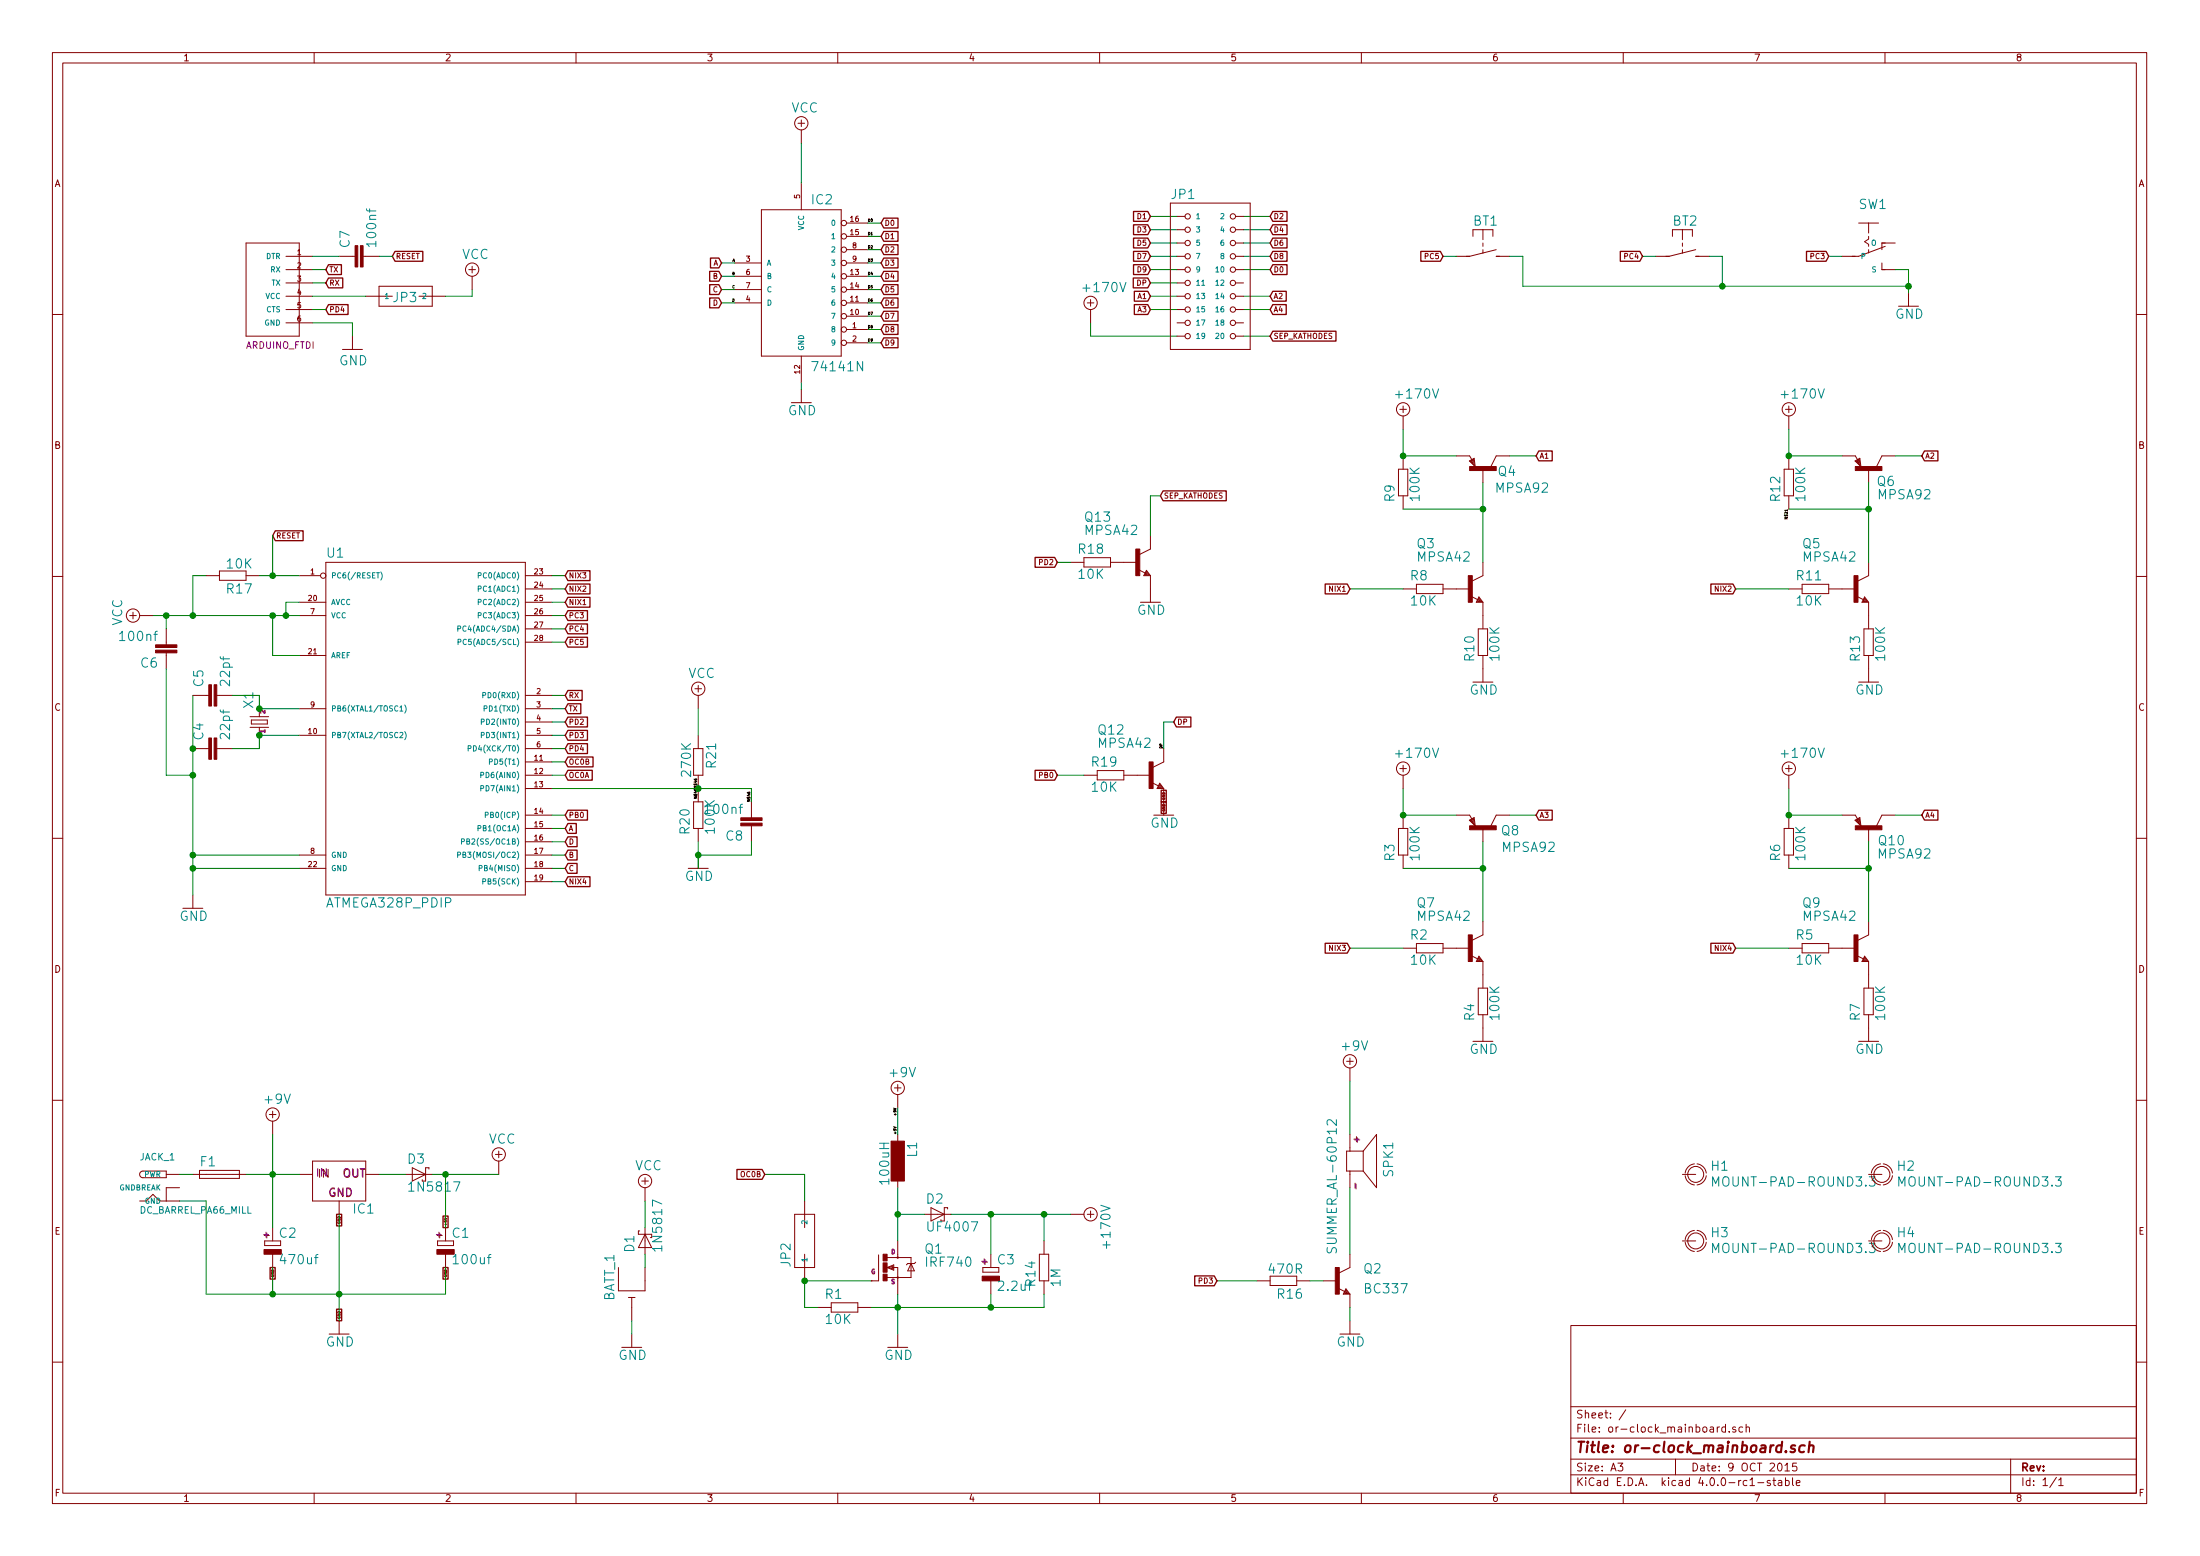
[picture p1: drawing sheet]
EESchema Schematic File Version 2
LIBS:or-clock_mainboard
LIBS:or-clock_mainboard-cache
EELAYER 25 0
EELAYER END
$Descr A3 16535 11693
encoding utf-8
Sheet 1 1
Title "or-clock_mainboard.sch"
Date "9 OCT 2015"
Rev ""
Comp ""
Comment1 ""
Comment2 ""
Comment3 ""
Comment4 ""
$EndDescr
$Comp
L CR1220THM BATT_1
U 1 1
P 4750 9725
F 0 "BATT_1" H 4700 9850 70  0000 L BNN
F 1 "~" H 4740 9615 70  0001 L TNN
F 2 "nixkit:CR1220-THM" H 4740 9515 70  0001 L TNN
F 3 "" H 4750 9725 60  0001 C CNN
	1    4750 9725
	0    -1   -1   0   
$EndComp
$Comp
L SWITCH_3305D BT1
U 1 1
P 11150 1925
F 0 "BT1" V 10925 1850 70  0000 L BNN
F 1 "~" H 11140 1815 70  0001 L TNN
F 2 "nixkit:BUT3305D" H 11140 1715 70  0001 L TNN
F 3 "" H 11150 1925 60  0001 C CNN
	1    11150 1925
	0    1    1    0   
$EndComp
$Comp
L SWITCH_3305D BT2
U 1 1
P 12650 1925
F 0 "BT2" V 12425 1850 70  0000 L BNN
F 1 "~" H 12640 1815 70  0001 L TNN
F 2 "nixkit:BUT3305D" H 12640 1715 70  0001 L TNN
F 3 "" H 12650 1925 60  0001 C CNN
	1    12650 1925
	0    1    1    0   
$EndComp
$Comp
L CPOL-EUE5-6 C1
U 1 1
P 3350 9325
F 0 "C1" H 3395 9343 70  0000 L BNN
F 1 "100uf" H 3394 9144 70  0000 L BNN
F 2 "nixkit:E5-6" H 3340 9115 70  0001 L TNN
F 3 "" H 3350 9325 60  0001 C CNN
F 4 "+" V 3327 9341 50  0000 L BNN "Field4"
	1    3350 9325
	1    0    0    -1  
$EndComp
$Comp
L CPOL-EUE5-10.5 C2
U 1 1
P 2050 9325
F 0 "C2" H 2095 9343 70  0000 L BNN
F 1 "470uf" H 2094 9144 70  0000 L BNN
F 2 "nixkit:E5-10_5" H 2040 9115 70  0001 L TNN
F 3 "" H 2050 9325 60  0001 C CNN
F 4 "+" V 2027 9341 50  0000 L BNN "Field4"
	1    2050 9325
	1    0    0    -1  
$EndComp
$Comp
L CPOL-EUE5-8.5 C3
U 1 1
P 7450 9525
F 0 "C3" H 7495 9543 70  0000 L BNN
F 1 "2.2uf" H 7494 9344 70  0000 L BNN
F 2 "nixkit:E5-8_5" H 7440 9315 70  0001 L TNN
F 3 "" H 7450 9525 60  0001 C CNN
F 4 "+" V 7427 9541 50  0000 L BNN "Field4"
	1    7450 9525
	1    0    0    -1  
$EndComp
$Comp
L C-EU025-025X050 C4
U 1 1
P 1550 5625
F 0 "C4" H 1610 5640 70  0000 L BNN
F 1 "22pf" H 1610 5440 70  0000 L BNN
F 2 "nixkit:C025-025X050" H 1540 5415 70  0001 L TNN
F 3 "" H 1550 5625 60  0001 C CNN
	1    1550 5625
	0    -1   -1   0   
$EndComp
$Comp
L C-EU025-025X050 C5
U 1 1
P 1550 5225
F 0 "C5" H 1610 5240 70  0000 L BNN
F 1 "22pf" H 1610 5040 70  0000 L BNN
F 2 "nixkit:C025-025X050" H 1540 5015 70  0001 L TNN
F 3 "" H 1550 5225 60  0001 C CNN
	1    1550 5225
	0    -1   -1   0   
$EndComp
$Comp
L C-EU025-025X050 C6
U 1 1
P 1250 4925
F 0 "C6" H 1310 4940 70  0000 L BNN
F 1 "100nf" H 1310 4740 70  0000 L BNN
F 2 "nixkit:C025-025X050" H 1240 4715 70  0001 L TNN
F 3 "" H 1250 4925 60  0001 C CNN
	1    1250 4925
	-1   0    0    1   
$EndComp
$Comp
L C-EU025-025X050 C7
U 1 1
P 2650 1925
F 0 "C7" H 2710 1940 70  0000 L BNN
F 1 "100nf" H 2710 1740 70  0000 L BNN
F 2 "nixkit:C025-025X050" H 2640 1715 70  0001 L TNN
F 3 "" H 2650 1925 60  0001 C CNN
	1    2650 1925
	0    -1   -1   0   
$EndComp
$Comp
L C-EU025-025X050 C8
U 1 1
P 5650 6225
F 0 "C8" H 5710 6240 70  0000 L BNN
F 1 "100nf" H 5710 6040 70  0000 L BNN
F 2 "nixkit:C025-025X050" H 5640 6015 70  0001 L TNN
F 3 "" H 5650 6225 60  0001 C CNN
	1    5650 6225
	-1   0    0    1   
$EndComp
$Comp
L 1N5817-B D1
U 1 1
P 4850 9325
F 0 "D1" H 4760 9400 70  0000 L BNN
F 1 "1N5817" H 4760 9190 70  0000 L BNN
F 2 "nixkit:DO41-7.6" H 4840 9115 70  0001 L TNN
F 3 "" H 4850 9325 60  0001 C CNN
	1    4850 9325
	0    -1   -1   0   
$EndComp
$Comp
L 1N5817-B D2
U 1 1
P 7050 9125
F 0 "D2" H 6960 9200 70  0000 L BNN
F 1 "UF4007" H 6960 8990 70  0000 L BNN
F 2 "nixkit:DO41-7.6" H 7040 8915 70  0001 L TNN
F 3 "" H 7050 9125 60  0001 C CNN
	1    7050 9125
	1    0    0    -1  
$EndComp
$Comp
L 1N5817-B D3
U 1 1
P 3150 8825
F 0 "D3" H 3060 8900 70  0000 L BNN
F 1 "1N5817" H 3060 8690 70  0000 L BNN
F 2 "nixkit:DO41-7.6" H 3140 8615 70  0001 L TNN
F 3 "" H 3150 8825 60  0001 C CNN
	1    3150 8825
	1    0    0    -1  
$EndComp
$Comp
L LITTLEFUSE F1
U 1 1
P 1650 8825
F 0 "F1" H 1500 8880 70  0000 L BNN
F 1 "~" H 1640 8715 70  0001 L TNN
F 2 "nixkit:LITTLEFUSE" H 1640 8615 70  0001 L TNN
F 3 "" H 1650 8825 60  0001 C CNN
	1    1650 8825
	1    0    0    -1  
$EndComp
$Comp
L GND #GND01
U 1 1
P 2550 10025
F 0 "#GND01" H 2450 9925 70  0001 L BNN
F 1 "GND" H 2450 9925 70  0000 L BNN
F 2 "" H 2550 10025 60  0001 C CNN
F 3 "" H 2550 10025 60  0001 C CNN
	1    2550 10025
	1    0    0    -1  
$EndComp
$Comp
L GND #GND02
U 1 1
P 4750 10125
F 0 "#GND02" H 4650 10025 70  0001 L BNN
F 1 "GND" H 4650 10025 70  0000 L BNN
F 2 "" H 4750 10125 60  0001 C CNN
F 3 "" H 4750 10125 60  0001 C CNN
	1    4750 10125
	1    0    0    -1  
$EndComp
$Comp
L GND #GND03
U 1 1
P 6750 10125
F 0 "#GND03" H 6650 10025 70  0001 L BNN
F 1 "GND" H 6650 10025 70  0000 L BNN
F 2 "" H 6750 10125 60  0001 C CNN
F 3 "" H 6750 10125 60  0001 C CNN
	1    6750 10125
	1    0    0    -1  
$EndComp
$Comp
L GND #GND04
U 1 1
P 11150 7825
F 0 "#GND04" H 11050 7725 70  0001 L BNN
F 1 "GND" H 11050 7725 70  0000 L BNN
F 2 "" H 11150 7825 60  0001 C CNN
F 3 "" H 11150 7825 60  0001 C CNN
	1    11150 7825
	1    0    0    -1  
$EndComp
$Comp
L GND #GND05
U 1 1
P 14050 7825
F 0 "#GND05" H 13950 7725 70  0001 L BNN
F 1 "GND" H 13950 7725 70  0000 L BNN
F 2 "" H 14050 7825 60  0001 C CNN
F 3 "" H 14050 7825 60  0001 C CNN
	1    14050 7825
	1    0    0    -1  
$EndComp
$Comp
L GND #GND06
U 1 1
P 11150 5125
F 0 "#GND06" H 11050 5025 70  0001 L BNN
F 1 "GND" H 11050 5025 70  0000 L BNN
F 2 "" H 11150 5125 60  0001 C CNN
F 3 "" H 11150 5125 60  0001 C CNN
	1    11150 5125
	1    0    0    -1  
$EndComp
$Comp
L GND #GND07
U 1 1
P 14050 5125
F 0 "#GND07" H 13950 5025 70  0001 L BNN
F 1 "GND" H 13950 5025 70  0000 L BNN
F 2 "" H 14050 5125 60  0001 C CNN
F 3 "" H 14050 5125 60  0001 C CNN
	1    14050 5125
	1    0    0    -1  
$EndComp
$Comp
L GND #GND08
U 1 1
P 10150 10025
F 0 "#GND08" H 10050 9925 70  0001 L BNN
F 1 "GND" H 10050 9925 70  0000 L BNN
F 2 "" H 10150 10025 60  0001 C CNN
F 3 "" H 10150 10025 60  0001 C CNN
	1    10150 10025
	1    0    0    -1  
$EndComp
$Comp
L GND #GND09
U 1 1
P 1450 6825
F 0 "#GND09" H 1350 6725 70  0001 L BNN
F 1 "GND" H 1350 6725 70  0000 L BNN
F 2 "" H 1450 6825 60  0001 C CNN
F 3 "" H 1450 6825 60  0001 C CNN
	1    1450 6825
	1    0    0    -1  
$EndComp
$Comp
L GND #GND010
U 1 1
P 2650 2625
F 0 "#GND010" H 2550 2525 70  0001 L BNN
F 1 "GND" H 2550 2500 70  0000 L BNN
F 2 "" H 2650 2625 60  0001 C CNN
F 3 "" H 2650 2625 60  0001 C CNN
	1    2650 2625
	1    0    0    -1  
$EndComp
$Comp
L GND #GND011
U 1 1
P 8650 4525
F 0 "#GND011" H 8550 4425 70  0001 L BNN
F 1 "GND" H 8550 4425 70  0000 L BNN
F 2 "" H 8650 4525 60  0001 C CNN
F 3 "" H 8650 4525 60  0001 C CNN
	1    8650 4525
	1    0    0    -1  
$EndComp
$Comp
L GND #GND012
U 1 1
P 8750 6125
F 0 "#GND012" H 8650 6025 70  0001 L BNN
F 1 "GND" H 8650 6025 70  0000 L BNN
F 2 "" H 8750 6125 60  0001 C CNN
F 3 "" H 8750 6125 60  0001 C CNN
	1    8750 6125
	1    0    0    -1  
$EndComp
$Comp
L GND #GND013
U 1 1
P 6025 3025
F 0 "#GND013" H 5925 2925 70  0001 L BNN
F 1 "GND" H 5925 2925 70  0000 L BNN
F 2 "" H 6025 3025 60  0001 C CNN
F 3 "" H 6025 3025 60  0001 C CNN
	1    6025 3025
	1    0    0    -1  
$EndComp
$Comp
L GND #GND014
U 1 1
P 14350 2300
F 0 "#GND014" H 14250 2200 70  0001 L BNN
F 1 "GND" H 14250 2200 70  0000 L BNN
F 2 "" H 14350 2300 60  0001 C CNN
F 3 "" H 14350 2300 60  0001 C CNN
	1    14350 2300
	1    0    0    -1  
$EndComp
$Comp
L GND #GND015
U 1 1
P 5250 6525
F 0 "#GND015" H 5150 6425 70  0001 L BNN
F 1 "GND" H 5150 6425 70  0000 L BNN
F 2 "" H 5250 6525 60  0001 C CNN
F 3 "" H 5250 6525 60  0001 C CNN
	1    5250 6525
	1    0    0    -1  
$EndComp
$Comp
L MOUNT-PAD-ROUND3.3 H1
U 1 1
P 12750 8825
F 0 "H1" H 12860 8847 70  0000 L BNN
F 1 "MOUNT-PAD-ROUND3.3" H 12860 8728 70  0000 L BNN
F 2 "nixkit:3_3-PAD" H 12740 8615 70  0001 L TNN
F 3 "" H 12750 8825 60  0001 C CNN
	1    12750 8825
	1    0    0    -1  
$EndComp
$Comp
L MOUNT-PAD-ROUND3.3 H2
U 1 1
P 14150 8825
F 0 "H2" H 14260 8847 70  0000 L BNN
F 1 "MOUNT-PAD-ROUND3.3" H 14260 8728 70  0000 L BNN
F 2 "nixkit:3_3-PAD" H 14140 8615 70  0001 L TNN
F 3 "" H 14150 8825 60  0001 C CNN
	1    14150 8825
	1    0    0    -1  
$EndComp
$Comp
L MOUNT-PAD-ROUND3.3 H3
U 1 1
P 12750 9325
F 0 "H3" H 12860 9347 70  0000 L BNN
F 1 "MOUNT-PAD-ROUND3.3" H 12860 9228 70  0000 L BNN
F 2 "nixkit:3_3-PAD" H 12740 9115 70  0001 L TNN
F 3 "" H 12750 9325 60  0001 C CNN
	1    12750 9325
	1    0    0    -1  
$EndComp
$Comp
L MOUNT-PAD-ROUND3.3 H4
U 1 1
P 14150 9325
F 0 "H4" H 14260 9347 70  0000 L BNN
F 1 "MOUNT-PAD-ROUND3.3" H 14260 9228 70  0000 L BNN
F 2 "nixkit:3_3-PAD" H 14140 9115 70  0001 L TNN
F 3 "" H 14150 9325 60  0001 C CNN
	1    14150 9325
	1    0    0    -1  
$EndComp
$Comp
L +5V #HV_SUPPLY016
U 1 1
P 5250 5225
F 0 "#HV_SUPPLY016" H 5176 5350 70  0001 L BNN
F 1 "VCC" H 5176 5350 70  0000 L BNN
F 2 "" H 5250 5225 60  0001 C CNN
F 3 "" H 5250 5225 60  0001 C CNN
	1    5250 5225
	1    0    0    -1  
$EndComp
$Comp
L 78XXS IC1
U 1 1
P 2550 8825
F 0 "IC1" H 2649 8525 70  0000 L BNN
F 1 "~" H 2540 8715 70  0001 L TNN
F 2 "nixkit:78XXS" H 2540 8615 70  0001 L TNN
F 3 "" H 2550 8825 60  0001 C CNN
F 4 "GND" H 2470 8655 60  0000 L BNN "Field4"
F 5 "IN" H 2375 8801 60  0000 L BNN "Field5"
F 6 "OUT" H 2575 8800 60  0000 L BNN "Field6"
	1    2550 8825
	1    0    0    -1  
$EndComp
$Comp
L 74141N IC2
U 1 1
P 6025 2075
F 0 "IC2" H 6095 2610 70  0000 L BNN
F 1 "74141N" H 6094 1355 70  0000 L BNN
F 2 "nixkit:DIL16" H 6015 1865 70  0001 L TNN
F 3 "" H 6025 2075 60  0001 C CNN
	1    6025 2075
	1    0    0    -1  
$EndComp
$Comp
L JP1Q JP2
U 1 1
P 6050 9325
F 0 "JP2" V 5950 9125 70  0000 L BNN
F 1 "~" H 6040 9215 70  0001 L TNN
F 2 "nixkit:JP1" H 6040 9115 70  0001 L TNN
F 3 "" H 6050 9325 60  0001 C CNN
	1    6050 9325
	1    0    0    -1  
$EndComp
$Comp
L JP1Q JP3
U 1 1
P 3050 2225
F 0 "JP3" V 3100 2125 70  0000 L BNN
F 1 "~" H 3040 2115 70  0001 L TNN
F 2 "nixkit:JP1" H 3040 2015 70  0001 L TNN
F 3 "" H 3050 2225 60  0001 C CNN
	1    3050 2225
	0    1    1    0   
$EndComp
$Comp
L BS11 L1
U 1 1
P 6750 8725
F 0 "L1" H 6600 8794 70  0000 L BNN
F 1 "100uH" H 6601 8585 70  0000 L BNN
F 2 "nixkit:BS11" H 6740 8515 70  0001 L TNN
F 3 "" H 6750 8725 60  0001 C CNN
	1    6750 8725
	0    1    1    0   
$EndComp
$Comp
L DC_BARREL_PA66_MILL JACK_1
U 1 1
P 1150 8925
F 0 "JACK_1" H 1051 9125 50  0000 L BNN
F 1 "DC_BARREL_PA66_MILL" H 1050 8725 50  0000 L BNN
F 2 "nixkit:PA66_DC_JACK_MILL" H 1140 8715 70  0001 L TNN
F 3 "" H 1150 8925 60  0001 C CNN
	1    1150 8925
	1    0    0    -1  
$EndComp
$Comp
L IRF740 Q1
U 1 1
P 6650 9525
F 0 "Q1" H 6950 9624 70  0000 L BNN
F 1 "IRF740" H 6950 9525 70  0000 L BNN
F 2 "nixkit:TO220BV" H 6640 9315 70  0001 L TNN
F 3 "" H 6650 9525 60  0001 C CNN
F 4 "D" H 6700 9625 32  0000 L BNN "Field5"
F 5 "S" H 6699 9400 32  0000 L BNN "Field6"
F 6 "G" H 6550 9476 32  0000 L BNN "Field7"
	1    6650 9525
	1    0    0    -1  
$EndComp
$Comp
L BC547TO92_STRAIT Q2
U 1 1
P 10050 9625
F 0 "Q2" H 10250 9675 70  0000 L BNN
F 1 "BC337" H 10250 9525 70  0000 L BNN
F 2 "nixkit:TO92-" H 10040 9415 70  0001 L TNN
F 3 "" H 10050 9625 60  0001 C CNN
	1    10050 9625
	1    0    0    -1  
$EndComp
$Comp
L MPSA42 Q3
U 1 1
P 11050 4425
F 0 "Q3" H 10650 4725 70  0000 L BNN
F 1 "MPSA42" H 10650 4625 70  0000 L BNN
F 2 "nixkit:TO92-" H 11040 4215 70  0001 L TNN
F 3 "" H 11050 4425 60  0001 C CNN
	1    11050 4425
	1    0    0    -1  
$EndComp
$Comp
L MPSA92 Q4
U 1 1
P 11150 3525
F 0 "Q4" V 11175 3275 70  0000 L BNN
F 1 "MPSA92" V 11050 3025 70  0000 L BNN
F 2 "nixkit:TO92-" H 11140 3315 70  0001 L TNN
F 3 "" H 11150 3525 60  0001 C CNN
	1    11150 3525
	0    -1   -1   0   
$EndComp
$Comp
L MPSA42 Q5
U 1 1
P 13950 4425
F 0 "Q5" H 13550 4725 70  0000 L BNN
F 1 "MPSA42" H 13550 4625 70  0000 L BNN
F 2 "nixkit:TO92-" H 13940 4215 70  0001 L TNN
F 3 "" H 13950 4425 60  0001 C CNN
	1    13950 4425
	1    0    0    -1  
$EndComp
$Comp
L MPSA92 Q6
U 1 1
P 14050 3525
F 0 "Q6" V 14000 3325 70  0000 L BNN
F 1 "MPSA92" V 13900 3050 70  0000 L BNN
F 2 "nixkit:TO92-" H 14040 3315 70  0001 L TNN
F 3 "" H 14050 3525 60  0001 C CNN
	1    14050 3525
	0    -1   -1   0   
$EndComp
$Comp
L MPSA92 Q8
U 1 1
P 11150 6225
F 0 "Q8" V 11175 5950 70  0000 L BNN
F 1 "MPSA92" V 11050 5675 70  0000 L BNN
F 2 "nixkit:TO92-" H 11140 6015 70  0001 L TNN
F 3 "" H 11150 6225 60  0001 C CNN
	1    11150 6225
	0    -1   -1   0   
$EndComp
$Comp
L MPSA42 Q9
U 1 1
P 13950 7125
F 0 "Q9" H 13550 7425 70  0000 L BNN
F 1 "MPSA42" H 13550 7325 70  0000 L BNN
F 2 "nixkit:TO92-" H 13940 6915 70  0001 L TNN
F 3 "" H 13950 7125 60  0001 C CNN
	1    13950 7125
	1    0    0    -1  
$EndComp
$Comp
L MPSA92 Q10
U 1 1
P 14050 6225
F 0 "Q10" V 14000 5950 70  0000 L BNN
F 1 "MPSA92" V 13900 5750 70  0000 L BNN
F 2 "nixkit:TO92-" H 14040 6015 70  0001 L TNN
F 3 "" H 14050 6225 60  0001 C CNN
	1    14050 6225
	0    -1   -1   0   
$EndComp
$Comp
L MPSA42 Q12
U 1 1
P 8650 5825
F 0 "Q12" H 8250 6125 70  0000 L BNN
F 1 "MPSA42" H 8250 6025 70  0000 L BNN
F 2 "nixkit:TO92-" H 8640 5615 70  0001 L TNN
F 3 "" H 8650 5825 60  0001 C CNN
	1    8650 5825
	1    0    0    -1  
$EndComp
$Comp
L MPSA42 Q13
U 1 1
P 8550 4225
F 0 "Q13" H 8150 4525 70  0000 L BNN
F 1 "MPSA42" H 8150 4425 70  0000 L BNN
F 2 "nixkit:TO92-" H 8540 4015 70  0001 L TNN
F 3 "" H 8550 4225 60  0001 C CNN
	1    8550 4225
	1    0    0    -1  
$EndComp
$Comp
L R-EU_0207_2V R1
U 1 1
P 6350 9825
F 0 "R1" H 6200 9884 70  0000 L BNN
F 1 "10K" H 6200 9695 70  0000 L BNN
F 2 "nixkit:0207_2V" H 6340 9615 70  0001 L TNN
F 3 "" H 6350 9825 60  0001 C CNN
	1    6350 9825
	1    0    0    -1  
$EndComp
$Comp
L R-EU_0207_2V R2
U 1 1
P 10750 7125
F 0 "R2" H 10600 7184 70  0000 L BNN
F 1 "10K" H 10600 6995 70  0000 L BNN
F 2 "nixkit:0207_2V" H 10740 6915 70  0001 L TNN
F 3 "" H 10750 7125 60  0001 C CNN
	1    10750 7125
	1    0    0    -1  
$EndComp
$Comp
L R-EU_0207_2V R3
U 1 1
P 10550 6325
F 0 "R3" H 10400 6384 70  0000 L BNN
F 1 "100K" H 10400 6195 70  0000 L BNN
F 2 "nixkit:0207_2V" H 10540 6115 70  0001 L TNN
F 3 "" H 10550 6325 60  0001 C CNN
	1    10550 6325
	0    -1   -1   0   
$EndComp
$Comp
L R-EU_0207_2V R4
U 1 1
P 11150 7525
F 0 "R4" H 11000 7584 70  0000 L BNN
F 1 "100K" H 11000 7395 70  0000 L BNN
F 2 "nixkit:0207_2V" H 11140 7315 70  0001 L TNN
F 3 "" H 11150 7525 60  0001 C CNN
	1    11150 7525
	0    -1   -1   0   
$EndComp
$Comp
L R-EU_0207_2V R5
U 1 1
P 13650 7125
F 0 "R5" H 13500 7184 70  0000 L BNN
F 1 "10K" H 13500 6995 70  0000 L BNN
F 2 "nixkit:0207_2V" H 13640 6915 70  0001 L TNN
F 3 "" H 13650 7125 60  0001 C CNN
	1    13650 7125
	1    0    0    -1  
$EndComp
$Comp
L R-EU_0207_2V R6
U 1 1
P 13450 6325
F 0 "R6" H 13300 6384 70  0000 L BNN
F 1 "100K" H 13300 6195 70  0000 L BNN
F 2 "nixkit:0207_2V" H 13440 6115 70  0001 L TNN
F 3 "" H 13450 6325 60  0001 C CNN
	1    13450 6325
	0    -1   -1   0   
$EndComp
$Comp
L R-EU_0207_2V R7
U 1 1
P 14050 7525
F 0 "R7" H 13900 7584 70  0000 L BNN
F 1 "100K" H 13900 7395 70  0000 L BNN
F 2 "nixkit:0207_2V" H 14040 7315 70  0001 L TNN
F 3 "" H 14050 7525 60  0001 C CNN
	1    14050 7525
	0    -1   -1   0   
$EndComp
$Comp
L R-EU_0207_2V R8
U 1 1
P 10750 4425
F 0 "R8" H 10600 4484 70  0000 L BNN
F 1 "10K" H 10600 4295 70  0000 L BNN
F 2 "nixkit:0207_2V" H 10740 4215 70  0001 L TNN
F 3 "" H 10750 4425 60  0001 C CNN
	1    10750 4425
	1    0    0    -1  
$EndComp
$Comp
L R-EU_0207_2V R9
U 1 1
P 10550 3625
F 0 "R9" H 10400 3684 70  0000 L BNN
F 1 "100K" H 10400 3495 70  0000 L BNN
F 2 "nixkit:0207_2V" H 10540 3415 70  0001 L TNN
F 3 "" H 10550 3625 60  0001 C CNN
	1    10550 3625
	0    -1   -1   0   
$EndComp
$Comp
L R-EU_0207_2V R10
U 1 1
P 11150 4825
F 0 "R10" H 11000 4884 70  0000 L BNN
F 1 "100K" H 11000 4695 70  0000 L BNN
F 2 "nixkit:0207_2V" H 11140 4615 70  0001 L TNN
F 3 "" H 11150 4825 60  0001 C CNN
	1    11150 4825
	0    -1   -1   0   
$EndComp
$Comp
L R-EU_0207_2V R11
U 1 1
P 13650 4425
F 0 "R11" H 13500 4484 70  0000 L BNN
F 1 "10K" H 13500 4295 70  0000 L BNN
F 2 "nixkit:0207_2V" H 13640 4215 70  0001 L TNN
F 3 "" H 13650 4425 60  0001 C CNN
	1    13650 4425
	1    0    0    -1  
$EndComp
$Comp
L R-EU_0207_2V R12
U 1 1
P 13450 3625
F 0 "R12" H 13300 3684 70  0000 L BNN
F 1 "100K" H 13300 3495 70  0000 L BNN
F 2 "nixkit:0207_2V" H 13440 3415 70  0001 L TNN
F 3 "" H 13450 3625 60  0001 C CNN
	1    13450 3625
	0    -1   -1   0   
$EndComp
$Comp
L R-EU_0207_2V R13
U 1 1
P 14050 4825
F 0 "R13" H 13900 4884 70  0000 L BNN
F 1 "100K" H 13900 4695 70  0000 L BNN
F 2 "nixkit:0207_2V" H 14040 4615 70  0001 L TNN
F 3 "" H 14050 4825 60  0001 C CNN
	1    14050 4825
	0    -1   -1   0   
$EndComp
$Comp
L R-EU_0207_7 R14
U 1 1
P 7850 9525
F 0 "R14" H 7700 9584 70  0000 L BNN
F 1 "1M" H 7700 9395 70  0000 L BNN
F 2 "nixkit:0207_7" H 7840 9315 70  0001 L TNN
F 3 "" H 7850 9525 60  0001 C CNN
	1    7850 9525
	0    -1   -1   0   
$EndComp
$Comp
L R-EU_0207_2V R16
U 1 1
P 9650 9625
F 0 "R16" H 9500 9683 70  0000 L BNN
F 1 "470R" H 9500 9495 70  0000 L BNN
F 2 "nixkit:0207_2V" H 9640 9415 70  0001 L TNN
F 3 "" H 9650 9625 60  0001 C CNN
	1    9650 9625
	-1   0    0    1   
$EndComp
$Comp
L R-EU_0207_2V R17
U 1 1
P 1750 4325
F 0 "R17" H 1600 4383 70  0000 L BNN
F 1 "10K" H 1600 4195 70  0000 L BNN
F 2 "nixkit:0207_2V" H 1740 4115 70  0001 L TNN
F 3 "" H 1750 4325 60  0001 C CNN
	1    1750 4325
	-1   0    0    1   
$EndComp
$Comp
L R-EU_0207_2V R18
U 1 1
P 8250 4225
F 0 "R18" H 8100 4284 70  0000 L BNN
F 1 "10K" H 8100 4095 70  0000 L BNN
F 2 "nixkit:0207_2V" H 8240 4015 70  0001 L TNN
F 3 "" H 8250 4225 60  0001 C CNN
	1    8250 4225
	1    0    0    -1  
$EndComp
$Comp
L R-EU_0207_2V R19
U 1 1
P 8350 5825
F 0 "R19" H 8200 5884 70  0000 L BNN
F 1 "10K" H 8200 5695 70  0000 L BNN
F 2 "nixkit:0207_2V" H 8340 5615 70  0001 L TNN
F 3 "" H 8350 5825 60  0001 C CNN
	1    8350 5825
	1    0    0    -1  
$EndComp
$Comp
L R-EU_0207_2V R20
U 1 1
P 5250 6125
F 0 "R20" H 5100 6184 70  0000 L BNN
F 1 "100K" H 5100 5995 70  0000 L BNN
F 2 "nixkit:0207_2V" H 5240 5915 70  0001 L TNN
F 3 "" H 5250 6125 60  0001 C CNN
	1    5250 6125
	0    -1   -1   0   
$EndComp
$Comp
L R-EU_0207_2V R21
U 1 1
P 5250 5725
F 0 "R21" H 5100 5783 70  0000 L BNN
F 1 "270K" H 5101 5595 70  0000 L BNN
F 2 "nixkit:0207_2V" H 5240 5515 70  0001 L TNN
F 3 "" H 5250 5725 60  0001 C CNN
	1    5250 5725
	0    1    1    0   
$EndComp
$Comp
L ARDUINO_FTDI_HEADERV SERIAL_CON22
U 1 1
P 2150 2225
F 0 "SERIAL_CON22" H 2140 2215 70  0001 L TNN
F 1 "ARDUINO_FTDI_HEADERV" H 2140 2115 70  0001 L TNN
F 2 "nixkit:1X06" H 2140 2015 70  0001 L TNN
F 3 "ARDUINO_FTDI" H 1850 1825 50  0000 L BNN
	1    2150 2225
	1    0    0    -1  
$EndComp
$Comp
L SUMMER_AL-60P12 SPK1
U 1 1
P 10250 8725
F 0 "SPK1" H 10100 8874 70  0000 L BNN
F 1 "SUMMER_AL-60P12" H 9925 8450 70  0000 L BNN
F 2 "nixkit:AL-60P12_SUMMER" H 10240 8515 70  0001 L TNN
F 3 "" H 10250 8725 60  0001 C CNN
F 4 "+" H 10060 8645 50  0000 L BNN "Field5"
F 5 "-" H 10410 8636 50  0000 L BNN "Field6"
	1    10250 8725
	0    1    1    0   
$EndComp
$Comp
L +9V #SUPPLY017
U 1 1
P 2050 8425
F 0 "#SUPPLY017" H 1976 8550 70  0001 L BNN
F 1 "+9V" H 1976 8550 70  0000 L BNN
F 2 "" H 2050 8425 60  0001 C CNN
F 3 "" H 2050 8425 60  0001 C CNN
	1    2050 8425
	1    0    0    -1  
$EndComp
$Comp
L +5V #SUPPLY018
U 1 1
P 3750 8725
F 0 "#SUPPLY018" H 3676 8850 70  0001 L BNN
F 1 "VCC" H 3676 8850 70  0000 L BNN
F 2 "" H 3750 8725 60  0001 C CNN
F 3 "" H 3750 8725 60  0001 C CNN
	1    3750 8725
	1    0    0    -1  
$EndComp
$Comp
L +5V #SUPPLY019
U 1 1
P 8150 9125
F 0 "#SUPPLY019" H 8075 9249 70  0001 L BNN
F 1 "+170V" H 8075 9249 70  0000 L BNN
F 2 "" H 8150 9125 60  0001 C CNN
F 3 "" H 8150 9125 60  0001 C CNN
	1    8150 9125
	0    1    1    0   
$EndComp
$Comp
L +5V #SUPPLY020
U 1 1
P 4850 8925
F 0 "#SUPPLY020" H 4776 9050 70  0001 L BNN
F 1 "VCC" H 4776 9050 70  0000 L BNN
F 2 "" H 4850 8925 60  0001 C CNN
F 3 "" H 4850 8925 60  0001 C CNN
	1    4850 8925
	1    0    0    -1  
$EndComp
$Comp
L +9V #SUPPLY021
U 1 1
P 6750 8225
F 0 "#SUPPLY021" H 6676 8350 70  0001 L BNN
F 1 "+9V" H 6676 8350 70  0000 L BNN
F 2 "" H 6750 8225 60  0001 C CNN
F 3 "" H 6750 8225 60  0001 C CNN
	1    6750 8225
	1    0    0    -1  
$EndComp
$Comp
L +5V #SUPPLY022
U 1 1
P 10550 5825
F 0 "#SUPPLY022" H 10476 5950 70  0001 L BNN
F 1 "+170V" H 10476 5950 70  0000 L BNN
F 2 "" H 10550 5825 60  0001 C CNN
F 3 "" H 10550 5825 60  0001 C CNN
	1    10550 5825
	1    0    0    -1  
$EndComp
$Comp
L +5V #SUPPLY023
U 1 1
P 13450 5825
F 0 "#SUPPLY023" H 13376 5950 70  0001 L BNN
F 1 "+170V" H 13376 5950 70  0000 L BNN
F 2 "" H 13450 5825 60  0001 C CNN
F 3 "" H 13450 5825 60  0001 C CNN
	1    13450 5825
	1    0    0    -1  
$EndComp
$Comp
L +5V #SUPPLY024
U 1 1
P 10550 3125
F 0 "#SUPPLY024" H 10476 3250 70  0001 L BNN
F 1 "+170V" H 10476 3250 70  0000 L BNN
F 2 "" H 10550 3125 60  0001 C CNN
F 3 "" H 10550 3125 60  0001 C CNN
	1    10550 3125
	1    0    0    -1  
$EndComp
$Comp
L +5V #SUPPLY025
U 1 1
P 13450 3125
F 0 "#SUPPLY025" H 13376 3250 70  0001 L BNN
F 1 "+170V" H 13376 3250 70  0000 L BNN
F 2 "" H 13450 3125 60  0001 C CNN
F 3 "" H 13450 3125 60  0001 C CNN
	1    13450 3125
	1    0    0    -1  
$EndComp
$Comp
L +9V #SUPPLY026
U 1 1
P 10150 8025
F 0 "#SUPPLY026" H 10076 8150 70  0001 L BNN
F 1 "+9V" H 10076 8150 70  0000 L BNN
F 2 "" H 10150 8025 60  0001 C CNN
F 3 "" H 10150 8025 60  0001 C CNN
	1    10150 8025
	1    0    0    -1  
$EndComp
$Comp
L +5V #SUPPLY027
U 1 1
P 1050 4625
F 0 "#SUPPLY027" H 975 4750 70  0001 L BNN
F 1 "VCC" H 975 4750 70  0000 L BNN
F 2 "" H 1050 4625 60  0001 C CNN
F 3 "" H 1050 4625 60  0001 C CNN
	1    1050 4625
	0    -1   -1   0   
$EndComp
$Comp
L +5V #SUPPLY028
U 1 1
P 3550 2075
F 0 "#SUPPLY028" H 3475 2199 70  0001 L BNN
F 1 "VCC" H 3475 2199 70  0000 L BNN
F 2 "" H 3550 2075 60  0001 C CNN
F 3 "" H 3550 2075 60  0001 C CNN
	1    3550 2075
	1    0    0    -1  
$EndComp
$Comp
L +5V #SUPPLY029
U 1 1
P 6025 975
F 0 "#SUPPLY029" H 5951 1100 70  0001 L BNN
F 1 "VCC" H 5951 1100 70  0000 L BNN
F 2 "" H 6025 975 60  0001 C CNN
F 3 "" H 6025 975 60  0001 C CNN
	1    6025 975 
	1    0    0    -1  
$EndComp
$Comp
L +5V #SUPPLY030
U 1 1
P 8200 2325
F 0 "#SUPPLY030" H 8125 2450 70  0001 L BNN
F 1 "+170V" H 8125 2450 70  0000 L BNN
F 2 "" H 8200 2325 60  0001 C CNN
F 3 "" H 8200 2325 60  0001 C CNN
	1    8200 2325
	1    0    0    -1  
$EndComp
$Comp
L 13P_SW SW1
U 1 1
P 14050 1825
F 0 "SW1" V 13800 1750 70  0000 L BNN
F 1 "~" H 14040 1715 70  0001 L TNN
F 2 "nixkit:TS-13P" H 14040 1615 70  0001 L TNN
F 3 "" H 14050 1825 60  0001 C CNN
	1    14050 1825
	0    1    1    0   
$EndComp
$Comp
L ATMEGA328P_PDIP U1
U 1 1
P 3150 5325
F 0 "U1" H 2451 6455 70  0000 L BNN
F 1 "ATMEGA328P_PDIP" H 2450 3825 70  0000 L BNN
F 2 "nixkit:DIL28-3" H 3140 5115 70  0001 L TNN
F 3 "" H 3150 5325 60  0001 C CNN
	1    3150 5325
	1    0    0    -1  
$EndComp
$Comp
L CRYSTALTC26V X1
U 1 1
P 1950 5425
F 0 "X1" H 2050 5465 70  0000 L BNN
F 1 "~" H 1940 5315 70  0001 L TNN
F 2 "nixkit:TC26V" H 1940 5215 70  0001 L TNN
F 3 "" H 1950 5425 60  0001 C CNN
F 4 "1" H 1865 5380 34  0000 L BNN "Field4"
F 5 "2" H 2010 5380 34  0000 L BNN "Field5"
	1    1950 5425
	0    -1   -1   0   
$EndComp
Text GLabel 3350 9225 1    20   UnSpc ~ 0
+5V
Text Label 6750 8525 1    20   ~ 0
+9V
Text Label 6750 8325 3    20   ~ 0
+9V
Text Label 5525 1975 2    20   ~ 0
A
Text Label 5525 2075 2    20   ~ 0
B
Text Label 5525 2175 2    20   ~ 0
C
Text Label 5525 2275 2    20   ~ 0
D
Text Label 6525 1675 0    20   ~ 0
D0
Text Label 6525 1775 0    20   ~ 0
D1
Text Label 6525 1875 0    20   ~ 0
D2
Text Label 6525 1975 0    20   ~ 0
D3
Text Label 6525 2075 0    20   ~ 0
D4
Text Label 6525 2175 0    20   ~ 0
D5
Text Label 6525 2275 0    20   ~ 0
D6
Text Label 6525 2375 0    20   ~ 0
D7
Text Label 6525 2475 0    20   ~ 0
D8
Text Label 6525 2575 0    20   ~ 0
D9
Text Label 8750 5625 1    20   ~ 0
DP
Text GLabel 2050 9525 3    20   UnSpc ~ 0
GND
Text GLabel 3350 9525 3    20   UnSpc ~ 0
GND
Text GLabel 2550 9125 3    20   UnSpc ~ 0
GND
Text GLabel 2550 9925 1    20   UnSpc ~ 0
GND
Text GLabel 8750 6025 3    20   UnSpc ~ 0
GND
Text GLabel 8750 6025 1    20   UnSpc ~ 0
GND
Text Label 13450 3825 3    20   ~ 0
N$21
Text Label 5250 5925 1    20   ~ 0
N$46
Text Label 5250 5925 3    20   ~ 0
N$46
Text Label 5650 6025 1    20   ~ 0
N$46
Text GLabel 2950 1925 2    40   Input ~ 0
RESET
Text GLabel 2050 4025 2    40   Input ~ 0
RESET
Text GLabel 4250 5625 2    40   Input ~ 0
PD4
Text GLabel 2450 2325 2    40   Input ~ 0
PD4
Wire Wire Line
	4850 9225 4850 9025
Wire Wire Line
	3350 2225 3550 2225
Wire Wire Line
	6025 1075 6025 1375
Wire Wire Line
	1150 4625 2250 4625
Wire Wire Line
	2150 4625 2150 4525
Wire Wire Line
	2150 4525 2250 4525
Wire Wire Line
	2250 4925 2050 4925
Wire Wire Line
	2050 4925 2050 4625
Wire Wire Line
	1550 4325 1450 4325
Wire Wire Line
	1450 4325 1450 4625
Wire Wire Line
	1250 4625 1250 4725
Connection ~ 2150 4625
Connection ~ 1450 4625
Connection ~ 2050 4625
Connection ~ 1250 4625
Wire Wire Line
	3250 8825 3750 8825
Wire Wire Line
	3350 9225 3350 8825
Connection ~ 3350 8825
Wire Wire Line
	5250 5325 5250 5525
Wire Wire Line
	2050 8525 2050 9225
Wire Wire Line
	1850 8825 2250 8825
Connection ~ 2050 8825
Wire Wire Line
	10150 8125 10150 8525
Wire Wire Line
	6750 8325 6750 8525
Wire Wire Line
	7150 9125 8050 9125
Wire Wire Line
	7450 9125 7450 9425
Wire Wire Line
	7850 9325 7850 9125
Connection ~ 7450 9125
Connection ~ 7850 9125
Wire Wire Line
	13450 6125 13850 6125
Wire Wire Line
	13450 5925 13450 6125
Connection ~ 13450 6125
Wire Wire Line
	10550 6125 10950 6125
Wire Wire Line
	10550 5925 10550 6125
Connection ~ 10550 6125
Wire Wire Line
	10550 3425 10950 3425
Wire Wire Line
	10550 3225 10550 3425
Connection ~ 10550 3425
Wire Wire Line
	13450 3425 13850 3425
Wire Wire Line
	13450 3225 13450 3425
Connection ~ 13450 3425
Wire Wire Line
	8200 2525 8850 2525
Wire Wire Line
	5525 1975 5425 1975
Wire Wire Line
	4150 6225 4250 6225
Wire Wire Line
	8850 2225 8650 2225
Wire Wire Line
	11350 3425 11550 3425
Wire Wire Line
	9350 2225 9550 2225
Wire Wire Line
	14250 3425 14450 3425
Wire Wire Line
	8850 2325 8650 2325
Wire Wire Line
	11350 6125 11550 6125
Wire Wire Line
	9350 2325 9550 2325
Wire Wire Line
	14250 6125 14450 6125
Wire Wire Line
	5525 2075 5425 2075
Wire Wire Line
	4150 6425 4250 6425
Wire Wire Line
	5525 2175 5425 2175
Wire Wire Line
	4150 6525 4250 6525
Wire Wire Line
	5525 2275 5425 2275
Wire Wire Line
	4150 6325 4250 6325
Wire Wire Line
	9350 2025 9550 2025
Wire Wire Line
	6525 1675 6625 1675
Wire Wire Line
	8850 1625 8650 1625
Wire Wire Line
	6525 1775 6625 1775
Wire Wire Line
	9350 1625 9550 1625
Wire Wire Line
	6525 1875 6625 1875
Wire Wire Line
	8850 1725 8650 1725
Wire Wire Line
	6525 1975 6625 1975
Wire Wire Line
	9350 1725 9550 1725
Wire Wire Line
	6525 2075 6625 2075
Wire Wire Line
	8850 1825 8650 1825
Wire Wire Line
	6525 2175 6625 2175
Wire Wire Line
	9350 1825 9550 1825
Wire Wire Line
	6525 2275 6625 2275
Wire Wire Line
	8850 1925 8650 1925
Wire Wire Line
	6525 2375 6625 2375
Wire Wire Line
	9350 1925 9550 1925
Wire Wire Line
	6525 2475 6625 2475
Wire Wire Line
	8850 2025 8650 2025
Wire Wire Line
	6525 2575 6625 2575
Wire Wire Line
	8850 2125 8650 2125
Wire Wire Line
	8750 5625 8750 5425
Wire Wire Line
	2050 9525 2050 9725
Wire Wire Line
	1550 9725 3350 9725
Wire Wire Line
	3350 9725 3350 9525
Wire Wire Line
	2550 9125 2550 9925
Wire Wire Line
	1350 9025 1550 9025
Wire Wire Line
	1550 9025 1550 9725
Connection ~ 2550 9725
Connection ~ 2050 9725
Wire Wire Line
	4750 10025 4750 9925
Wire Wire Line
	6750 9725 6750 10025
Wire Wire Line
	7450 9825 7450 9725
Wire Wire Line
	6550 9825 7850 9825
Wire Wire Line
	7850 9825 7850 9725
Connection ~ 6750 9825
Connection ~ 7450 9825
Wire Wire Line
	10150 9825 10150 9925
Wire Wire Line
	1450 5225 1450 6725
Wire Wire Line
	2250 6425 1450 6425
Wire Wire Line
	2250 6525 1450 6525
Wire Wire Line
	1250 5025 1250 5825
Wire Wire Line
	1250 5825 1450 5825
Connection ~ 1450 6525
Connection ~ 1450 6425
Connection ~ 1450 5825
Connection ~ 1450 5625
Wire Wire Line
	2350 2425 2650 2425
Wire Wire Line
	11450 1925 11350 1925
Wire Wire Line
	12950 1925 12850 1925
Wire Wire Line
	14350 2025 14250 2025
Wire Wire Line
	5250 6325 5250 6525
Wire Wire Line
	5250 6425 5650 6425
Wire Wire Line
	5650 6425 5650 6325
Connection ~ 5250 6425
Wire Wire Line
	4850 9525 4850 9425
Wire Wire Line
	6750 8925 6750 9325
Wire Wire Line
	6750 9125 6950 9125
Connection ~ 6750 9125
Wire Wire Line
	2850 8825 3050 8825
Wire Wire Line
	11150 6325 11150 6925
Wire Wire Line
	10550 6525 11150 6525
Connection ~ 11150 6525
Wire Wire Line
	14050 6325 14050 6925
Wire Wire Line
	13450 6525 14050 6525
Connection ~ 14050 6525
Wire Wire Line
	11150 3625 11150 4225
Wire Wire Line
	10550 3825 11150 3825
Connection ~ 11150 3825
Wire Wire Line
	14050 3625 14050 4225
Wire Wire Line
	13450 3825 14050 3825
Connection ~ 14050 3825
Wire Wire Line
	1350 8825 1450 8825
Wire Wire Line
	9850 9625 9950 9625
Wire Wire Line
	10150 8925 10150 9425
Wire Wire Line
	2350 2225 2750 2225
Wire Wire Line
	2350 1925 2550 1925
Wire Wire Line
	2250 5325 1950 5325
Wire Wire Line
	1950 5325 1950 5225
Wire Wire Line
	1950 5225 1750 5225
Connection ~ 1950 5325
Wire Wire Line
	1950 5525 2250 5525
Wire Wire Line
	1950 5525 1950 5625
Wire Wire Line
	1950 5625 1750 5625
Connection ~ 1950 5525
Wire Wire Line
	4150 5925 5650 5925
Wire Wire Line
	5650 5925 5650 6025
Connection ~ 5250 5925
Wire Wire Line
	4150 5625 4250 5625
Wire Wire Line
	10550 4425 10150 4425
Wire Wire Line
	4150 4525 4250 4525
Wire Wire Line
	13450 4425 13050 4425
Wire Wire Line
	4150 4425 4250 4425
Wire Wire Line
	10550 7125 10150 7125
Wire Wire Line
	4150 4325 4250 4325
Wire Wire Line
	4150 6625 4250 6625
Wire Wire Line
	13450 7125 13050 7125
Wire Wire Line
	4150 5825 4250 5825
Wire Wire Line
	6050 8825 5750 8825
Wire Wire Line
	6050 8825 6050 9025
Wire Wire Line
	4150 5725 4250 5725
Wire Wire Line
	4150 6125 4250 6125
Wire Wire Line
	8150 5825 7950 5825
Wire Wire Line
	13850 1925 13750 1925
Wire Wire Line
	4150 4625 4250 4625
Wire Wire Line
	4150 4725 4250 4725
Wire Wire Line
	12450 1925 12350 1925
Wire Wire Line
	4150 4825 4250 4825
Wire Wire Line
	10950 1925 10850 1925
Wire Wire Line
	8050 4225 7950 4225
Wire Wire Line
	4150 5425 4250 5425
Wire Wire Line
	9450 9625 9150 9625
Wire Wire Line
	4150 5525 4250 5525
Wire Wire Line
	6550 9625 6050 9625
Wire Wire Line
	6150 9825 6050 9825
Wire Wire Line
	6050 9825 6050 9625
Connection ~ 6050 9625
Wire Wire Line
	1950 4325 2250 4325
Wire Wire Line
	2050 4025 2050 4325
Connection ~ 2050 4325
Wire Wire Line
	2850 1925 2950 1925
Wire Wire Line
	2350 2125 2450 2125
Wire Wire Line
	4150 5225 4250 5225
Wire Wire Line
	9350 2525 9550 2525
Wire Wire Line
	8650 4025 8650 3725
Wire Wire Line
	2350 2025 2450 2025
Wire Wire Line
	4150 5325 4250 5325
Wire Wire Line
	2350 2325 2450 2325
Wire Wire Line
	2650 2425 2650 2525
Wire Wire Line
	3550 2225 3550 2175
Wire Wire Line
	6025 2875 6025 2925
Wire Wire Line
	14350 2025 14350 2200
Wire Wire Line
	12950 1925 12950 2150
Wire Wire Line
	11450 2150 14350 2150
Connection ~ 14350 2150
Wire Wire Line
	11450 1925 11450 2150
Connection ~ 12950 2150
Text GLabel 5425 1975 0    40   Input ~ 0
A
Text GLabel 5425 2075 0    40   Input ~ 0
B
Text GLabel 5425 2175 0    40   Input ~ 0
C
Text GLabel 5425 2275 0    40   Input ~ 0
D
Text GLabel 2450 2125 2    40   Input ~ 0
RX
Text GLabel 2450 2025 2    40   Input ~ 0
TX
Text GLabel 6625 1675 2    40   Input ~ 0
D0
Text GLabel 6625 1775 2    40   Input ~ 0
D1
Text GLabel 6625 1875 2    40   Input ~ 0
D2
Text GLabel 6625 1975 2    40   Input ~ 0
D3
Text GLabel 6625 2075 2    40   Input ~ 0
D4
Text GLabel 6625 2175 2    40   Input ~ 0
D5
Text GLabel 6625 2275 2    40   Input ~ 0
D6
Text GLabel 6625 2375 2    40   Input ~ 0
D7
Text GLabel 6625 2475 2    40   Input ~ 0
D8
Text GLabel 6625 2575 2    40   Input ~ 0
D9
Text GLabel 9550 1625 2    40   Input ~ 0
D2
Text GLabel 9550 1725 2    40   Input ~ 0
D4
Text GLabel 9550 1825 2    40   Input ~ 0
D6
$Comp
L PINHD-2X10_FEMALE JP1
U 1 1
P 9050 2025
F 0 "JP1" H 8801 2550 70  0000 L BNN
F 1 "~" H 9040 1915 70  0001 L TNN
F 2 "nixkit:2X10" H 9040 1815 70  0001 L TNN
F 3 "" H 9050 2025 60  0001 C CNN
	1    9050 2025
	1    0    0    -1  
$EndComp
Text GLabel 9550 1925 2    40   Input ~ 0
D8
Text GLabel 9550 2025 2    40   Input ~ 0
D0
Text GLabel 8650 1625 0    40   Input ~ 0
D1
Text GLabel 8650 1725 0    40   Input ~ 0
D3
Text GLabel 8650 1825 0    40   Input ~ 0
D5
Text GLabel 8650 1925 0    40   Input ~ 0
D7
Text GLabel 8650 2025 0    40   Input ~ 0
D9
Text GLabel 8650 2125 0    40   Input ~ 0
DP
Text GLabel 8650 2225 0    40   Input ~ 0
A1
Text GLabel 8650 2325 0    40   Input ~ 0
A3
Wire Wire Line
	8200 2425 8200 2525
Text GLabel 9550 2225 2    40   Input ~ 0
A2
Text GLabel 9550 2325 2    40   Input ~ 0
A4
Text GLabel 9550 2525 2    40   Input ~ 0
SEP_KATHODES
Text GLabel 10850 1925 0    40   Input ~ 0
PC5
Text GLabel 4250 4325 2    40   Input ~ 0
NIX3
Text GLabel 4250 4425 2    40   Input ~ 0
NIX2
Text GLabel 4250 4525 2    40   Input ~ 0
NIX1
Text GLabel 4250 4625 2    40   Input ~ 0
PC3
Text GLabel 4250 4725 2    40   Input ~ 0
PC4
Text GLabel 4250 4825 2    40   Input ~ 0
PC5
Text GLabel 4250 5225 2    40   Input ~ 0
RX
Text GLabel 4250 5325 2    40   Input ~ 0
TX
Text GLabel 4250 5425 2    40   Input ~ 0
PD2
Text GLabel 4250 5525 2    40   Input ~ 0
PD3
Text GLabel 12350 1925 0    40   Input ~ 0
PC4
Text GLabel 13750 1925 0    40   Input ~ 0
PC3
Text GLabel 4250 5725 2    40   Input ~ 0
OC0B
Text GLabel 4250 5825 2    40   Input ~ 0
OC0A
Text GLabel 4250 6125 2    40   Input ~ 0
PB0
Text GLabel 4250 6225 2    40   Input ~ 0
A
Text GLabel 4250 6325 2    40   Input ~ 0
D
Text GLabel 4250 6425 2    40   Input ~ 0
B
Text GLabel 4250 6525 2    40   Input ~ 0
C
Text GLabel 4250 6625 2    40   Input ~ 0
NIX4
Text GLabel 8725 3725 2    40   Input ~ 0
SEP_KATHODES
Wire Wire Line
	8650 3725 8725 3725
Text GLabel 8825 5425 2    40   Input ~ 0
DP
Wire Wire Line
	8750 5425 8825 5425
Text GLabel 7950 4225 0    40   Input ~ 0
PD2
Text GLabel 7950 5825 0    40   Input ~ 0
PB0
Text GLabel 10150 4425 0    40   Input ~ 0
NIX1
Text GLabel 11550 3425 2    40   Input ~ 0
A1
Text GLabel 10150 7125 0    40   Input ~ 0
NIX3
$Comp
L MPSA42 Q7
U 1 1
P 11050 7125
F 0 "Q7" H 10650 7425 70  0000 L BNN
F 1 "MPSA42" H 10650 7325 70  0000 L BNN
F 2 "nixkit:TO92-" H 11040 6915 70  0001 L TNN
F 3 "" H 11050 7125 60  0001 C CNN
	1    11050 7125
	1    0    0    -1  
$EndComp
Text GLabel 11550 6125 2    40   Input ~ 0
A3
Text GLabel 13050 4425 0    40   Input ~ 0
NIX2
Text GLabel 14450 3425 2    40   Input ~ 0
A2
Text GLabel 14450 6125 2    40   Input ~ 0
A4
Text GLabel 13050 7125 0    40   Input ~ 0
NIX4
Text GLabel 5750 8825 0    40   Input ~ 0
OC0B
Text GLabel 9150 9625 0    40   Input ~ 0
PD3
$EndSCHEMATC
